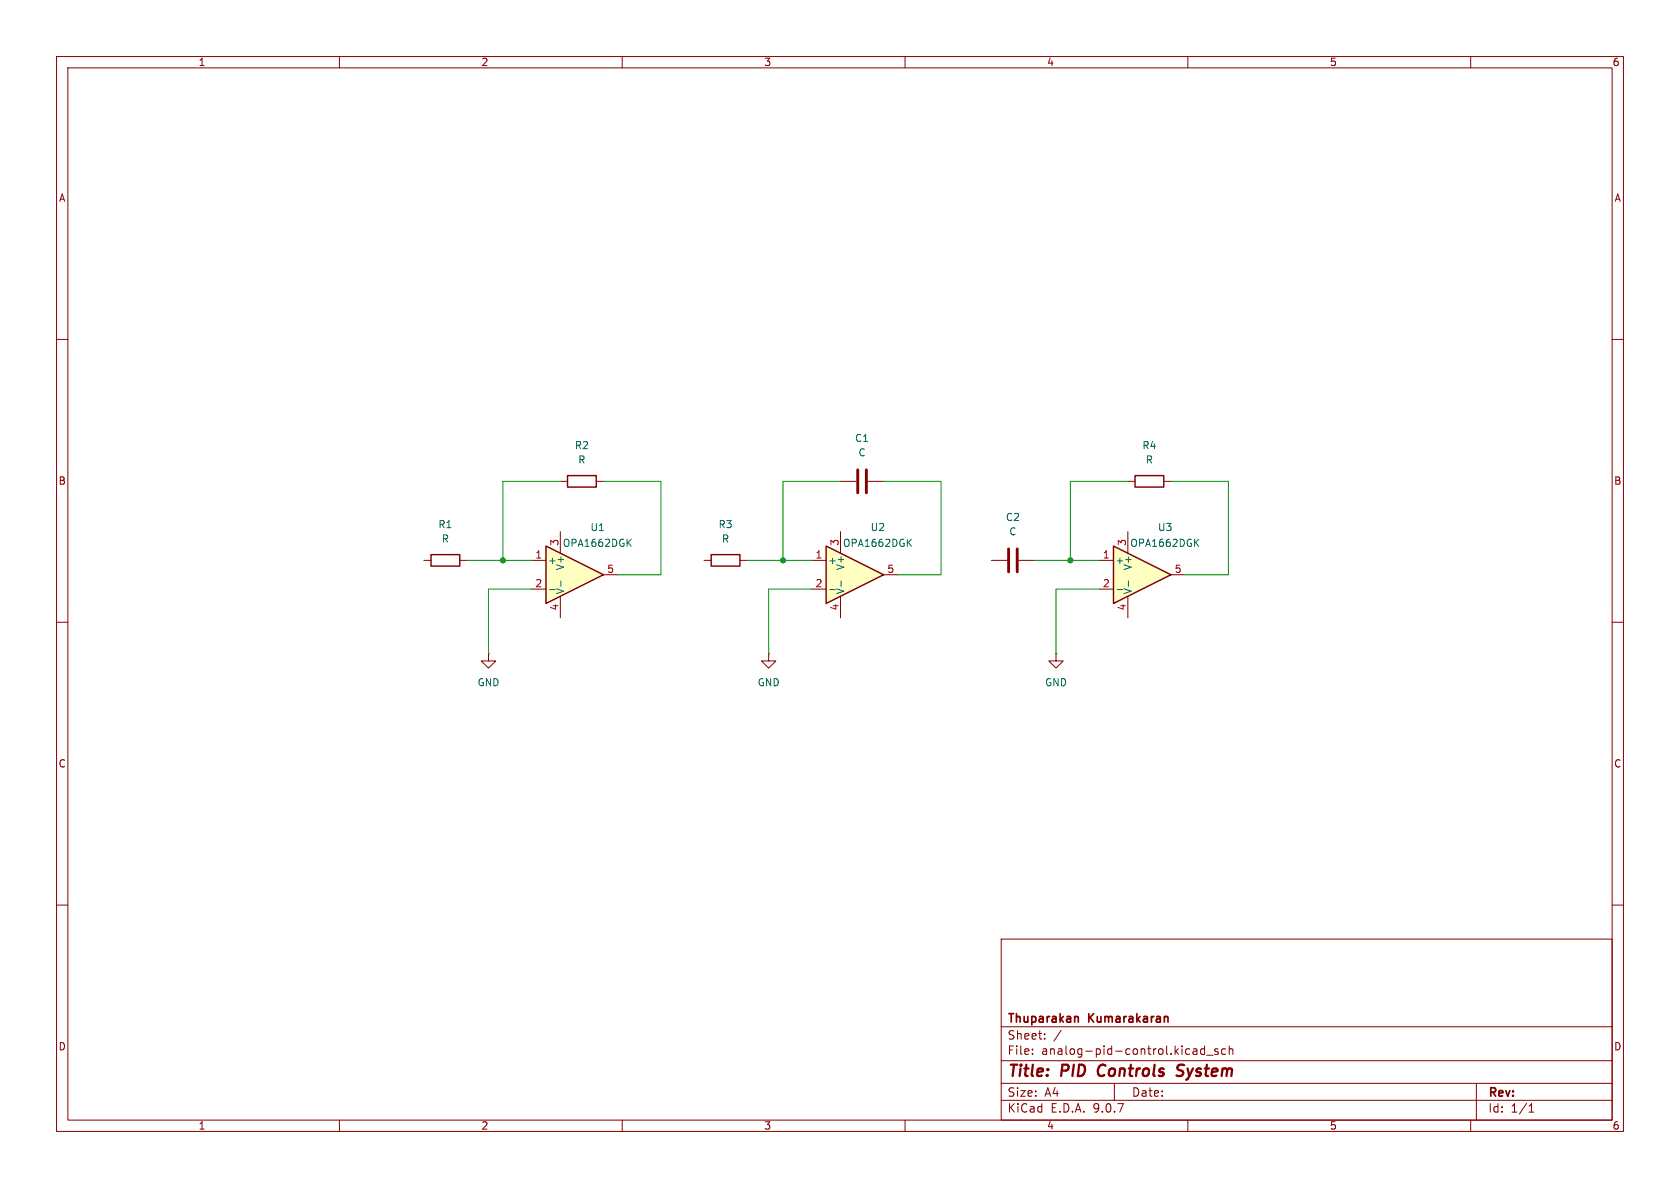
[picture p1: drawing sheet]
(kicad_sch
 (version 20250114)
 (generator "eeschema")
 (generator_version "9.0")
 (paper "A4")
 (title_block
  (title "PID Controls System")
  (company "Thuparakan Kumarakaran"))
 (lib_symbols
  (symbol "Device:C"
   (pin_numbers (hide yes))
   (pin_names
    (offset 0.254)) (exclude_from_sim no) (in_bom yes) (on_board yes)
   (property "Reference" "C" (at 0.635 2.54 0) (effects (font (size 1.27 1.27)) (justify left)))
   (property "Value" "C" (at 0.635 -2.54 0) (effects (font (size 1.27 1.27)) (justify left)))
   (property "Footprint" "" (at 0.9652 -3.81 0) (effects (font (size 1.27 1.27)) (hide yes)))
   (property "Datasheet" "~" (at 0 0 0) (effects (font (size 1.27 1.27)) (hide yes)))
   (property "Description" "Unpolarized capacitor" (at 0 0 0) (effects (font (size 1.27 1.27)) (hide yes)))
   (symbol "C_0_1"
    (polyline (pts (xy -2.032 0.762) (xy 2.032 0.762)) (stroke (width 0.508) (type default)) (fill (type none)))
    (polyline (pts (xy -2.032 -0.762) (xy 2.032 -0.762)) (stroke (width 0.508) (type default)) (fill (type none))))
   (symbol "C_1_1"
    (pin passive line (at 0 3.81 270) (length 2.794) (name "~" (effects (font (size 1.27 1.27)))) (number "1" (effects (font (size 1.27 1.27)))))
    (pin passive line (at 0 -3.81 90) (length 2.794) (name "~" (effects (font (size 1.27 1.27)))) (number "2" (effects (font (size 1.27 1.27))))))
   (embedded_fonts no))
  (symbol "Device:R"
   (pin_numbers (hide yes))
   (pin_names
    (offset 0)) (exclude_from_sim no) (in_bom yes) (on_board yes)
   (property "Reference" "R" (at 2.032 0 90) (effects (font (size 1.27 1.27))))
   (property "Value" "R" (at 0 0 90) (effects (font (size 1.27 1.27))))
   (property "Footprint" "" (at -1.778 0 90) (effects (font (size 1.27 1.27)) (hide yes)))
   (property "Datasheet" "~" (at 0 0 0) (effects (font (size 1.27 1.27)) (hide yes)))
   (property "Description" "Resistor" (at 0 0 0) (effects (font (size 1.27 1.27)) (hide yes)))
   (symbol "R_0_1"
    (rectangle (start -1.016 -2.54) (end 1.016 2.54) (stroke (width 0.254) (type default)) (fill (type none))))
   (symbol "R_1_1"
    (pin passive line (at 0 3.81 270) (length 1.27) (name "~" (effects (font (size 1.27 1.27)))) (number "1" (effects (font (size 1.27 1.27)))))
    (pin passive line (at 0 -3.81 90) (length 1.27) (name "~" (effects (font (size 1.27 1.27)))) (number "2" (effects (font (size 1.27 1.27))))))
   (embedded_fonts no))
  (symbol "Simulation_SPICE:OPAMP"
   (pin_names
    (offset 0.254)) (exclude_from_sim no) (in_bom yes) (on_board yes)
   (property "Reference" "U" (at 3.81 3.175 0) (effects (font (size 1.27 1.27)) (justify left)))
   (property "Value" "${SIM.PARAMS}" (at 3.81 -3.175 0) (effects (font (size 1.27 1.27)) (justify left)))
   (property "Footprint" "" (at 0 0 0) (effects (font (size 1.27 1.27)) (hide yes)))
   (property "Datasheet" "https://ngspice.sourceforge.io/docs/ngspice-html-manual/manual.xhtml#sec__SUBCKT_Subcircuits" (at 0 0 0) (effects (font (size 1.27 1.27)) (hide yes)))
   (property "Description" "Operational amplifier, single" (at 0 0 0) (effects (font (size 1.27 1.27)) (hide yes)))
   (property "Sim.Pins" "1=in+ 2=in- 3=vcc 4=vee 5=out" (at 0 0 0) (effects (font (size 1.27 1.27)) (hide yes)))
   (property "Sim.Device" "SUBCKT" (at 0 0 0) (effects (font (size 1.27 1.27)) (justify left) (hide yes)))
   (property "Sim.Library" "${KICAD9_SYMBOL_DIR}/Simulation_SPICE.sp" (at 0 0 0) (effects (font (size 1.27 1.27)) (hide yes)))
   (property "Sim.Name" "kicad_builtin_opamp" (at 0 0 0) (effects (font (size 1.27 1.27)) (hide yes)))
   (symbol "OPAMP_0_1"
    (polyline (pts (xy 5.08 0) (xy -5.08 5.08) (xy -5.08 -5.08) (xy 5.08 0)) (stroke (width 0.254) (type default)) (fill (type background))))
   (symbol "OPAMP_1_1"
    (pin input line (at -7.62 2.54 0) (length 2.54) (name "+" (effects (font (size 1.27 1.27)))) (number "1" (effects (font (size 1.27 1.27)))))
    (pin input line (at -7.62 -2.54 0) (length 2.54) (name "-" (effects (font (size 1.27 1.27)))) (number "2" (effects (font (size 1.27 1.27)))))
    (pin power_in line (at -2.54 7.62 270) (length 3.81) (name "V+" (effects (font (size 1.27 1.27)))) (number "3" (effects (font (size 1.27 1.27)))))
    (pin power_in line (at -2.54 -7.62 90) (length 3.81) (name "V-" (effects (font (size 1.27 1.27)))) (number "4" (effects (font (size 1.27 1.27)))))
    (pin output line (at 7.62 0 180) (length 2.54) (name "~" (effects (font (size 1.27 1.27)))) (number "5" (effects (font (size 1.27 1.27))))))
   (embedded_fonts no))
  (symbol "power:GND"
   (power)
   (pin_numbers (hide yes))
   (pin_names
    (offset 0) (hide yes)) (exclude_from_sim no) (in_bom yes) (on_board yes)
   (property "Reference" "#PWR" (at 0 -6.35 0) (effects (font (size 1.27 1.27)) (hide yes)))
   (property "Value" "GND" (at 0 -3.81 0) (effects (font (size 1.27 1.27))))
   (property "Footprint" "" (at 0 0 0) (effects (font (size 1.27 1.27)) (hide yes)))
   (property "Datasheet" "" (at 0 0 0) (effects (font (size 1.27 1.27)) (hide yes)))
   (property "Description" "Power symbol creates a global label with name \"GND\" , ground" (at 0 0 0) (effects (font (size 1.27 1.27)) (hide yes)))
   (symbol "GND_0_1"
    (polyline (pts (xy 0 0) (xy 0 -1.27) (xy 1.27 -1.27) (xy 0 -2.54) (xy -1.27 -1.27) (xy 0 -1.27)) (stroke (width 0) (type default)) (fill (type none))))
   (symbol "GND_1_1"
    (pin power_in line (at 0 0 270) (length 0) (name "~" (effects (font (size 1.27 1.27)))) (number "1" (effects (font (size 1.27 1.27))))))
   (embedded_fonts no)))
 (junction
  (at 138.43 99.06)
  (diameter 0)
  (color 0 0 0 0))
 (junction
  (at 88.9 99.06)
  (diameter 0)
  (color 0 0 0 0))
 (junction
  (at 189.23 99.06)
  (diameter 0)
  (color 0 0 0 0))
 (wire
  (pts (xy 135.89 115.57) (xy 135.89 104.14))
  (stroke (width 0) (type default)))
 (wire
  (pts (xy 166.37 101.6) (xy 166.37 85.09))
  (stroke (width 0) (type default)))
 (wire
  (pts (xy 189.23 99.06) (xy 194.31 99.06))
  (stroke (width 0) (type default)))
 (wire
  (pts (xy 88.9 99.06) (xy 93.98 99.06))
  (stroke (width 0) (type default)))
 (wire
  (pts (xy 189.23 85.09) (xy 189.23 99.06))
  (stroke (width 0) (type default)))
 (wire
  (pts (xy 135.89 104.14) (xy 143.51 104.14))
  (stroke (width 0) (type default)))
 (wire
  (pts (xy 106.68 85.09) (xy 116.84 85.09))
  (stroke (width 0) (type default)))
 (wire
  (pts (xy 82.55 99.06) (xy 88.9 99.06))
  (stroke (width 0) (type default)))
 (wire
  (pts (xy 138.43 85.09) (xy 148.59 85.09))
  (stroke (width 0) (type default)))
 (wire
  (pts (xy 156.21 85.09) (xy 166.37 85.09))
  (stroke (width 0) (type default)))
 (wire
  (pts (xy 182.88 99.06) (xy 189.23 99.06))
  (stroke (width 0) (type default)))
 (wire
  (pts (xy 86.36 115.57) (xy 86.36 104.14))
  (stroke (width 0) (type default)))
 (wire
  (pts (xy 138.43 99.06) (xy 143.51 99.06))
  (stroke (width 0) (type default)))
 (wire
  (pts (xy 189.23 85.09) (xy 199.39 85.09))
  (stroke (width 0) (type default)))
 (wire
  (pts (xy 209.55 101.6) (xy 217.17 101.6))
  (stroke (width 0) (type default)))
 (wire
  (pts (xy 217.17 101.6) (xy 217.17 85.09))
  (stroke (width 0) (type default)))
 (wire
  (pts (xy 109.22 101.6) (xy 116.84 101.6))
  (stroke (width 0) (type default)))
 (wire
  (pts (xy 88.9 85.09) (xy 88.9 99.06))
  (stroke (width 0) (type default)))
 (wire
  (pts (xy 99.06 85.09) (xy 88.9 85.09))
  (stroke (width 0) (type default)))
 (wire
  (pts (xy 86.36 104.14) (xy 93.98 104.14))
  (stroke (width 0) (type default)))
 (wire
  (pts (xy 138.43 85.09) (xy 138.43 99.06))
  (stroke (width 0) (type default)))
 (wire
  (pts (xy 186.69 104.14) (xy 194.31 104.14))
  (stroke (width 0) (type default)))
 (wire
  (pts (xy 186.69 115.57) (xy 186.69 104.14))
  (stroke (width 0) (type default)))
 (wire
  (pts (xy 207.01 85.09) (xy 217.17 85.09))
  (stroke (width 0) (type default)))
 (wire
  (pts (xy 158.75 101.6) (xy 166.37 101.6))
  (stroke (width 0) (type default)))
 (wire
  (pts (xy 116.84 101.6) (xy 116.84 85.09))
  (stroke (width 0) (type default)))
 (wire
  (pts (xy 132.08 99.06) (xy 138.43 99.06))
  (stroke (width 0) (type default)))
 (symbol
  (lib_id "Simulation_SPICE:OPAMP")
  (at 201.93 101.6 0)
  (unit 1)
  (exclude_from_sim no)
  (in_bom yes)
  (on_board yes)
  (dnp no)
  (property "Reference" "U3" (at 205.994 93.218 0) (effects (font (size 1.27 1.27))))
  (property "Value" "OPA1662DGK" (at 205.994 96.012 0) (effects (font (size 1.27 1.27))))
  (property "Footprint" "Package_SO:VSSOP-8_3x3mm_P0.65mm" (at 201.93 101.6 0) (effects (font (size 1.27 1.27)) (hide yes)))
  (property "Datasheet" "https://ngspice.sourceforge.io/docs/ngspice-html-manual/manual.xhtml#sec__SUBCKT_Subcircuits" (at 201.93 101.6 0) (effects (font (size 1.27 1.27)) (hide yes)))
  (property "Description" "Operational amplifier, single" (at 201.93 101.6 0) (effects (font (size 1.27 1.27)) (hide yes)))
  (property "Sim.Pins" "1=in+ 2=in- 3=vcc 4=vee 5=out" (at 201.93 101.6 0) (effects (font (size 1.27 1.27)) (hide yes)))
  (property "Sim.Device" "SUBCKT" (at 201.93 101.6 0) (effects (font (size 1.27 1.27)) (justify left) (hide yes)))
  (property "Sim.Library" "${KICAD9_SYMBOL_DIR}/Simulation_SPICE.sp" (at 201.93 101.6 0) (effects (font (size 1.27 1.27)) (hide yes)))
  (property "Sim.Name" "kicad_builtin_opamp" (at 201.93 101.6 0) (effects (font (size 1.27 1.27)) (hide yes)))
  (pin "3")
  (pin "5")
  (pin "4")
  (pin "1")
  (pin "2"))
 (symbol
  (lib_id "power:GND")
  (at 186.69 115.57 0)
  (unit 1)
  (exclude_from_sim no)
  (in_bom yes)
  (on_board yes)
  (dnp no)
  (fields_autoplaced yes)
  (property "Reference" "#PWR03" (at 186.69 121.92 0) (effects (font (size 1.27 1.27)) (hide yes)))
  (property "Value" "GND" (at 186.69 120.65 0) (effects (font (size 1.27 1.27))))
  (property "Footprint" "" (at 186.69 115.57 0) (effects (font (size 1.27 1.27)) (hide yes)))
  (property "Datasheet" "" (at 186.69 115.57 0) (effects (font (size 1.27 1.27)) (hide yes)))
  (property "Description" "Power symbol creates a global label with name \"GND\" , ground" (at 186.69 115.57 0) (effects (font (size 1.27 1.27)) (hide yes)))
  (pin "1"))
 (symbol
  (lib_id "Device:R")
  (at 128.27 99.06 90)
  (unit 1)
  (exclude_from_sim no)
  (in_bom yes)
  (on_board yes)
  (dnp no)
  (fields_autoplaced yes)
  (property "Reference" "R3" (at 128.27 92.71 90) (effects (font (size 1.27 1.27))))
  (property "Value" "R" (at 128.27 95.25 90) (effects (font (size 1.27 1.27))))
  (property "Footprint" "" (at 128.27 100.838 90) (effects (font (size 1.27 1.27)) (hide yes)))
  (property "Datasheet" "~" (at 128.27 99.06 0) (effects (font (size 1.27 1.27)) (hide yes)))
  (property "Description" "Resistor" (at 128.27 99.06 0) (effects (font (size 1.27 1.27)) (hide yes)))
  (pin "2")
  (pin "1"))
 (symbol
  (lib_id "Device:C")
  (at 179.07 99.06 90)
  (unit 1)
  (exclude_from_sim no)
  (in_bom yes)
  (on_board yes)
  (dnp no)
  (fields_autoplaced yes)
  (property "Reference" "C2" (at 179.07 91.44 90) (effects (font (size 1.27 1.27))))
  (property "Value" "C" (at 179.07 93.98 90) (effects (font (size 1.27 1.27))))
  (property "Footprint" "" (at 182.88 98.0948 0) (effects (font (size 1.27 1.27)) (hide yes)))
  (property "Datasheet" "~" (at 179.07 99.06 0) (effects (font (size 1.27 1.27)) (hide yes)))
  (property "Description" "Unpolarized capacitor" (at 179.07 99.06 0) (effects (font (size 1.27 1.27)) (hide yes)))
  (pin "1")
  (pin "2"))
 (symbol
  (lib_id "Simulation_SPICE:OPAMP")
  (at 151.13 101.6 0)
  (unit 1)
  (exclude_from_sim no)
  (in_bom yes)
  (on_board yes)
  (dnp no)
  (property "Reference" "U2" (at 155.194 93.218 0) (effects (font (size 1.27 1.27))))
  (property "Value" "OPA1662DGK" (at 155.194 96.012 0) (effects (font (size 1.27 1.27))))
  (property "Footprint" "Package_SO:VSSOP-8_3x3mm_P0.65mm" (at 151.13 101.6 0) (effects (font (size 1.27 1.27)) (hide yes)))
  (property "Datasheet" "https://ngspice.sourceforge.io/docs/ngspice-html-manual/manual.xhtml#sec__SUBCKT_Subcircuits" (at 151.13 101.6 0) (effects (font (size 1.27 1.27)) (hide yes)))
  (property "Description" "Operational amplifier, single" (at 151.13 101.6 0) (effects (font (size 1.27 1.27)) (hide yes)))
  (property "Sim.Pins" "1=in+ 2=in- 3=vcc 4=vee 5=out" (at 151.13 101.6 0) (effects (font (size 1.27 1.27)) (hide yes)))
  (property "Sim.Device" "SUBCKT" (at 151.13 101.6 0) (effects (font (size 1.27 1.27)) (justify left) (hide yes)))
  (property "Sim.Library" "${KICAD9_SYMBOL_DIR}/Simulation_SPICE.sp" (at 151.13 101.6 0) (effects (font (size 1.27 1.27)) (hide yes)))
  (property "Sim.Name" "kicad_builtin_opamp" (at 151.13 101.6 0) (effects (font (size 1.27 1.27)) (hide yes)))
  (pin "3")
  (pin "5")
  (pin "4")
  (pin "1")
  (pin "2"))
 (symbol
  (lib_id "Device:C")
  (at 152.4 85.09 90)
  (unit 1)
  (exclude_from_sim no)
  (in_bom yes)
  (on_board yes)
  (dnp no)
  (fields_autoplaced yes)
  (property "Reference" "C1" (at 152.4 77.47 90) (effects (font (size 1.27 1.27))))
  (property "Value" "C" (at 152.4 80.01 90) (effects (font (size 1.27 1.27))))
  (property "Footprint" "" (at 156.21 84.1248 0) (effects (font (size 1.27 1.27)) (hide yes)))
  (property "Datasheet" "~" (at 152.4 85.09 0) (effects (font (size 1.27 1.27)) (hide yes)))
  (property "Description" "Unpolarized capacitor" (at 152.4 85.09 0) (effects (font (size 1.27 1.27)) (hide yes)))
  (pin "1")
  (pin "2"))
 (symbol
  (lib_id "Device:R")
  (at 102.87 85.09 90)
  (unit 1)
  (exclude_from_sim no)
  (in_bom yes)
  (on_board yes)
  (dnp no)
  (fields_autoplaced yes)
  (property "Reference" "R2" (at 102.87 78.74 90) (effects (font (size 1.27 1.27))))
  (property "Value" "R" (at 102.87 81.28 90) (effects (font (size 1.27 1.27))))
  (property "Footprint" "" (at 102.87 86.868 90) (effects (font (size 1.27 1.27)) (hide yes)))
  (property "Datasheet" "~" (at 102.87 85.09 0) (effects (font (size 1.27 1.27)) (hide yes)))
  (property "Description" "Resistor" (at 102.87 85.09 0) (effects (font (size 1.27 1.27)) (hide yes)))
  (pin "2")
  (pin "1"))
 (symbol
  (lib_id "power:GND")
  (at 86.36 115.57 0)
  (unit 1)
  (exclude_from_sim no)
  (in_bom yes)
  (on_board yes)
  (dnp no)
  (fields_autoplaced yes)
  (property "Reference" "#PWR01" (at 86.36 121.92 0) (effects (font (size 1.27 1.27)) (hide yes)))
  (property "Value" "GND" (at 86.36 120.65 0) (effects (font (size 1.27 1.27))))
  (property "Footprint" "" (at 86.36 115.57 0) (effects (font (size 1.27 1.27)) (hide yes)))
  (property "Datasheet" "" (at 86.36 115.57 0) (effects (font (size 1.27 1.27)) (hide yes)))
  (property "Description" "Power symbol creates a global label with name \"GND\" , ground" (at 86.36 115.57 0) (effects (font (size 1.27 1.27)) (hide yes)))
  (pin "1"))
 (symbol
  (lib_id "Device:R")
  (at 78.74 99.06 90)
  (unit 1)
  (exclude_from_sim no)
  (in_bom yes)
  (on_board yes)
  (dnp no)
  (fields_autoplaced yes)
  (property "Reference" "R1" (at 78.74 92.71 90) (effects (font (size 1.27 1.27))))
  (property "Value" "R" (at 78.74 95.25 90) (effects (font (size 1.27 1.27))))
  (property "Footprint" "" (at 78.74 100.838 90) (effects (font (size 1.27 1.27)) (hide yes)))
  (property "Datasheet" "~" (at 78.74 99.06 0) (effects (font (size 1.27 1.27)) (hide yes)))
  (property "Description" "Resistor" (at 78.74 99.06 0) (effects (font (size 1.27 1.27)) (hide yes)))
  (pin "2")
  (pin "1"))
 (symbol
  (lib_id "Device:R")
  (at 203.2 85.09 90)
  (unit 1)
  (exclude_from_sim no)
  (in_bom yes)
  (on_board yes)
  (dnp no)
  (fields_autoplaced yes)
  (property "Reference" "R4" (at 203.2 78.74 90) (effects (font (size 1.27 1.27))))
  (property "Value" "R" (at 203.2 81.28 90) (effects (font (size 1.27 1.27))))
  (property "Footprint" "" (at 203.2 86.868 90) (effects (font (size 1.27 1.27)) (hide yes)))
  (property "Datasheet" "~" (at 203.2 85.09 0) (effects (font (size 1.27 1.27)) (hide yes)))
  (property "Description" "Resistor" (at 203.2 85.09 0) (effects (font (size 1.27 1.27)) (hide yes)))
  (pin "2")
  (pin "1"))
 (symbol
  (lib_id "power:GND")
  (at 135.89 115.57 0)
  (unit 1)
  (exclude_from_sim no)
  (in_bom yes)
  (on_board yes)
  (dnp no)
  (fields_autoplaced yes)
  (property "Reference" "#PWR02" (at 135.89 121.92 0) (effects (font (size 1.27 1.27)) (hide yes)))
  (property "Value" "GND" (at 135.89 120.65 0) (effects (font (size 1.27 1.27))))
  (property "Footprint" "" (at 135.89 115.57 0) (effects (font (size 1.27 1.27)) (hide yes)))
  (property "Datasheet" "" (at 135.89 115.57 0) (effects (font (size 1.27 1.27)) (hide yes)))
  (property "Description" "Power symbol creates a global label with name \"GND\" , ground" (at 135.89 115.57 0) (effects (font (size 1.27 1.27)) (hide yes)))
  (pin "1"))
 (symbol
  (lib_id "Simulation_SPICE:OPAMP")
  (at 101.6 101.6 0)
  (unit 1)
  (exclude_from_sim no)
  (in_bom yes)
  (on_board yes)
  (dnp no)
  (property "Reference" "U1" (at 105.664 93.218 0) (effects (font (size 1.27 1.27))))
  (property "Value" "OPA1662DGK" (at 105.664 96.012 0) (effects (font (size 1.27 1.27))))
  (property "Footprint" "Package_SO:VSSOP-8_3x3mm_P0.65mm" (at 101.6 101.6 0) (effects (font (size 1.27 1.27)) (hide yes)))
  (property "Datasheet" "https://ngspice.sourceforge.io/docs/ngspice-html-manual/manual.xhtml#sec__SUBCKT_Subcircuits" (at 101.6 101.6 0) (effects (font (size 1.27 1.27)) (hide yes)))
  (property "Description" "Operational amplifier, single" (at 101.6 101.6 0) (effects (font (size 1.27 1.27)) (hide yes)))
  (property "Sim.Pins" "1=in+ 2=in- 3=vcc 4=vee 5=out" (at 101.6 101.6 0) (effects (font (size 1.27 1.27)) (hide yes)))
  (property "Sim.Device" "SUBCKT" (at 101.6 101.6 0) (effects (font (size 1.27 1.27)) (justify left) (hide yes)))
  (property "Sim.Library" "${KICAD9_SYMBOL_DIR}/Simulation_SPICE.sp" (at 101.6 101.6 0) (effects (font (size 1.27 1.27)) (hide yes)))
  (property "Sim.Name" "kicad_builtin_opamp" (at 101.6 101.6 0) (effects (font (size 1.27 1.27)) (hide yes)))
  (pin "3")
  (pin "5")
  (pin "4")
  (pin "1")
  (pin "2"))
 (sheet_instances
  (path ""
   (page "1")))
 (embedded_fonts no))
